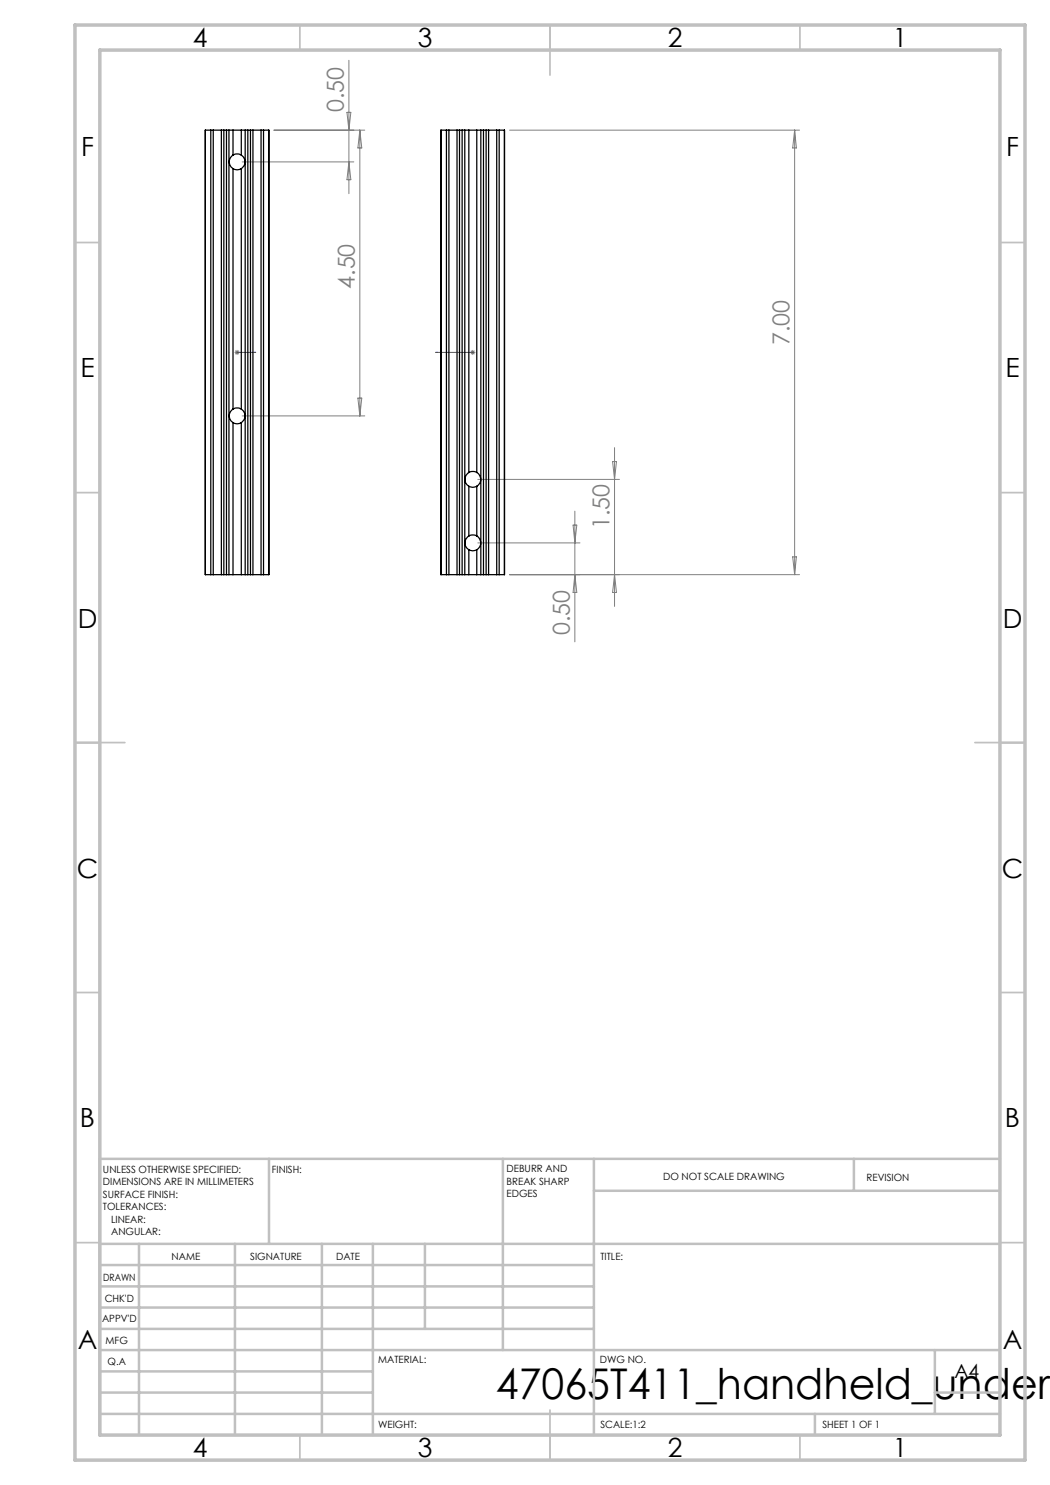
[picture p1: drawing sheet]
<svg xmlns="http://www.w3.org/2000/svg" width="210mm" height="297mm" viewBox="0 0 210 297" stroke-linecap="round" stroke-linejoin="round" font-family="sans-serif">
<path d="M47.3 70.5h.2zM47.4 70.5h.1M47.4 70.5h3.8M51.2 70.5h-.4h.4M87.1 70.5h.4h-.4M87.1 70.5h7.4M94.5 70.5h.2zM94.5 70.5h.1" fill="none" stroke="#00f" stroke-width=".2"/>
<g fill="none" stroke="#808080" stroke-width=".2">
<path d="M69.8 12.1v26.6M48.4 32.4h22.4M54.8 26h18.2M69.4 22.5h.8l-.4 3.5zM69.8 32.4l.4 3.5h-.8zM72 26v57.2M72 26l.4 3.6h-.8zM101.9 26h58M158.9 26l.4 3.6h-.8zM158.9 26v88.9M46.9 70.5h1M47.1 70.1l.7 .7"/>
<path d="M47.4 70v1M47.8 70.1l-.7 .7M71.6 79.6h.8l-.4 3.6zM94.1 70.5h1M94.2 70.1l.7 .7M94.5 70v1M94.9 70.1l-.7 .7M48.4 83.2h24.6M95.6 95.9h28.3M122.5 92.3h.8l-.4 3.6zM122.9 89.5v31.8M95.6 108.6h20.4"/>
<path d="M101.9 114.9h58M114.6 105h.8l-.4 3.6zM115 102.2v26.2M115 114.9l.4 3.6h-.8zM122.9 114.9l.4 3.6h-.8zM158.5 111.4h.8l-.4 3.5z"/>
</g>
<g fill="none" stroke="#c0c0c0" stroke-width=".35">
<path d="M60 5v5M110 5v10M160 5v5M15 48.5h5M200 48.5h5M15 98.5h5M200 98.5h5M15 148.5h10M195 148.5h10M15 198.5h5M200 198.5h5M15 248.5h5"/>
<path d="M200 248.5h5M60 287v5M110 282v10M160 287v5"/>
</g>
<g fill="none" stroke="#c0c0c0" stroke-width=".5">
<path d="M53.8 231.8v17M100.6 231.8v38.2M118.8 231.8v55.2M118.8 238.2h81.2M170.8 231.8v6.4M200 231.8h-180v55.2M20 248.8h180M20 257.3h98.8M20 253h98.8M27.8 248.8v38.2M47 248.8v38.2M64.4 248.8v38.2"/>
<path d="M74.6 248.8v38.2M85 248.8v17M20 265.8h98.8M20 261.5h98.8M20 278.5h54.6M20 274.3h54.6M20 270h180M187 278.5h13M187 270v12.8M20 282.8h180M163 282.8v4.2"/>
</g>
<path d="M15 5h190v287h-190zM20 10h180v277h-180z" fill="none" stroke="#c0c0c0" stroke-width=".7"/>
<g fill="#00f">
<path d="M50.8 70.5h.4zM47.3 70.5h.2z"/>
<path d="M94.5 70.5h.2zM87.1 70.5h.4z"/>
</g>
<g fill="none" stroke="#000" stroke-width=".25">
<path d="M42.2 26h-1.1v88.9h1.1M42.2 26h.5M42.2 26v88.9M42.7 26h1.6M42.7 26v88.9M44.3 26h.5M44.3 26v88.9M44.8 26v88.9M44.8 26h.5M45.3 26h.5M45.3 26v88.9M45.8 26h.8"/>
<path d="M45.8 26v88.9M46.6 31a1.6 1.6 0 0 0 0 2.7M46.6 33.7a1.51 1.51 0 0 0 1.7 0M46.6 31a1.73 1.73 0 0 1 1.7 0M46.6 26h1.7M46.6 26v5M46.6 33.7v48.1M48.3 31a1.61 1.61 0 0 1 0 2.7M48.3 26h.7M48.3 26v5M48.3 33.7v48.1M49 26h.6"/>
<path d="M49 26v88.9M49.6 26v88.9M49.6 26h.5M50.1 26h.5M50.1 26v88.9M50.6 26h1.6M50.6 26v88.9M52.2 26h.5M52.2 26v88.9M52.7 26h1.1v88.9h-1.1M52.7 26v88.9M89.3 26h.5"/>
<path d="M89.3 26h-1.1v88.9h1.1M89.3 26v88.9M89.8 26h1.6M89.8 26v88.9M91.4 26h.5M91.4 26v88.9M91.9 26h.5M91.9 26v88.9M92.4 26h.6M92.4 26v88.9M93 26h.8M93 26v88.9"/>
<path d="M93.8 26h1.6M93.8 26v68.5M95.4 26h.8M95.4 26v68.5M96.2 26h.5M96.2 26v88.9M96.7 26h.5M96.7 26v88.9M97.2 26h.5M97.2 26v88.9M97.7 26h1.6M97.7 26v88.9"/>
<path d="M99.3 26h.5M99.3 26v88.9M99.8 26h1.1v88.9h-1.1M99.8 26v88.9M46.6 81.8a1.6 1.6 0 0 0 0 2.7M46.6 84.5a1.51 1.51 0 0 0 1.7 0M46.6 81.8a1.73 1.73 0 0 1 1.7 0M46.6 84.5v30.4M48.3 81.8a1.61 1.61 0 0 1 0 2.7M48.3 84.5v30.4M93.8 94.5a1.59 1.59 0 0 0 0 2.8M93.8 97.3a1.59 1.59 0 0 0 1.6 0"/>
<path d="M93.8 94.5a1.59 1.59 0 0 1 1.6 0M93.8 97.3v9.9M95.4 94.5a1.59 1.59 0 0 1 0 2.8M95.4 97.3v9.9M42.2 114.9h.5M42.7 114.9h1.6M44.3 114.9h.5M44.8 114.9h.5M45.3 114.9h.5M45.8 114.9h.8M46.6 114.9h1.7M48.3 114.9h.7"/>
<path d="M49 114.9h.6M49.6 114.9h.5M50.1 114.9h.5M50.6 114.9h1.6M52.2 114.9h.5M89.3 114.9h.5M89.8 114.9h1.6M91.4 114.9h.5M91.9 114.9h.5M92.4 114.9h.6M93 114.9h.8M93.8 107.2a1.59 1.59 0 0 0 0 2.8"/>
<path d="M93.8 110a1.59 1.59 0 0 0 1.6 0M93.8 107.2a1.59 1.59 0 0 1 1.6 0M93.8 114.9h1.6M93.8 110v4.9M95.4 107.2a1.59 1.59 0 0 1 0 2.8M95.4 114.9h.8M95.4 110v4.9M96.2 114.9h.5M96.7 114.9h.5M97.2 114.9h.5M97.7 114.9h1.6M99.3 114.9h.5"/>
</g>
<text font-size="8.5" x="99.2" y="279.7">47065T411_handheld_under</text>
<g font-size="5.3">
<text x="38.5" y="9.5">4</text>
<text x="83.5" y="9.5">3</text>
<text x="133.6" y="9.5">2</text>
<text x="178.6" y="9.5">1</text>
<text x="16.2" y="31.3">F</text>
<text x="201.2" y="31.3">F</text>
<text x="16.1" y="75.5">E</text>
<text x="201.1" y="75.5">E</text>
<text x="15.5" y="125.5">D</text>
<text x="200.5" y="125.5">D</text>
<text x="15.4" y="175.5">C</text>
<text x="200.4" y="175.5">C</text>
<text x="16" y="225.5">B</text>
<text x="201" y="225.5">B</text>
<text x="15.5" y="269.8">A</text>
<text x="200.5" y="269.8">A</text>
<text x="38.5" y="291.5">4</text>
<text x="83.5" y="291.5">3</text>
<text x="133.6" y="291.5">2</text>
<text x="178.6" y="291.5">1</text>
</g>
<g font-size="4.7" fill="#808080">
<text x="68.8" y="22.4" transform="rotate(-90 68.8 22.4)">0.50</text>
<text x="71" y="57.8" transform="rotate(-90 71 57.8)">4.50</text>
<text x="157.9" y="69.1" transform="rotate(-90 157.9 69.1)">7.00</text>
<text x="121.9" y="105.8" transform="rotate(-90 121.9 105.8)">1.50</text>
<text x="114" y="127.1" transform="rotate(-90 114 127.1)">0.50</text>
</g>
<text font-size="3.9" x="190.9" y="275.5">A4</text>
<g font-size="2">
<text x="20.6" y="234.6">UNLESS OTHERWISE SPECIFIED:</text>
<text x="20.6" y="237.1">DIMENSIONS ARE IN MILLIMETERS</text>
<text x="20.6" y="239.6">SURFACE FINISH:</text>
<text x="54.4" y="234.6">FINISH:</text>
<text x="101.3" y="234.5">DEBURR AND</text>
<text x="101.3" y="237">BREAK SHARP</text>
<text x="101.3" y="239.5">EDGES</text>
<text x="132.6" y="236">DO NOT SCALE DRAWING</text>
<text x="173.3" y="236.2">REVISION</text>
<text x="20.6" y="242.1">TOLERANCES:</text>
<text x="22.2" y="244.6">LINEAR:</text>
<text x="22.2" y="247.1">ANGULAR:</text>
<text x="34.3" y="252">NAME</text>
<text x="50" y="251.9">SIGNATURE</text>
<text x="67.2" y="251.9">DATE</text>
<text x="120.1" y="251.9">TITLE:</text>
<text x="20.6" y="256.1">DRAWN</text>
<text x="20.9" y="260.3">CHK'D</text>
<text x="20.4" y="264.4">APPV'D</text>
<text x="21.1" y="268.8">MFG</text>
<text x="21.5" y="273">Q.A</text>
<text x="75.6" y="272.5">MATERIAL:</text>
<text x="120" y="272.5">DWG NO.</text>
<text x="75.6" y="285.5">WEIGHT:</text>
<text x="120.1" y="285.6">SCALE:1:2</text>
<text x="164.5" y="285.6">SHEET 1 OF 1</text>
</g>
</svg>
